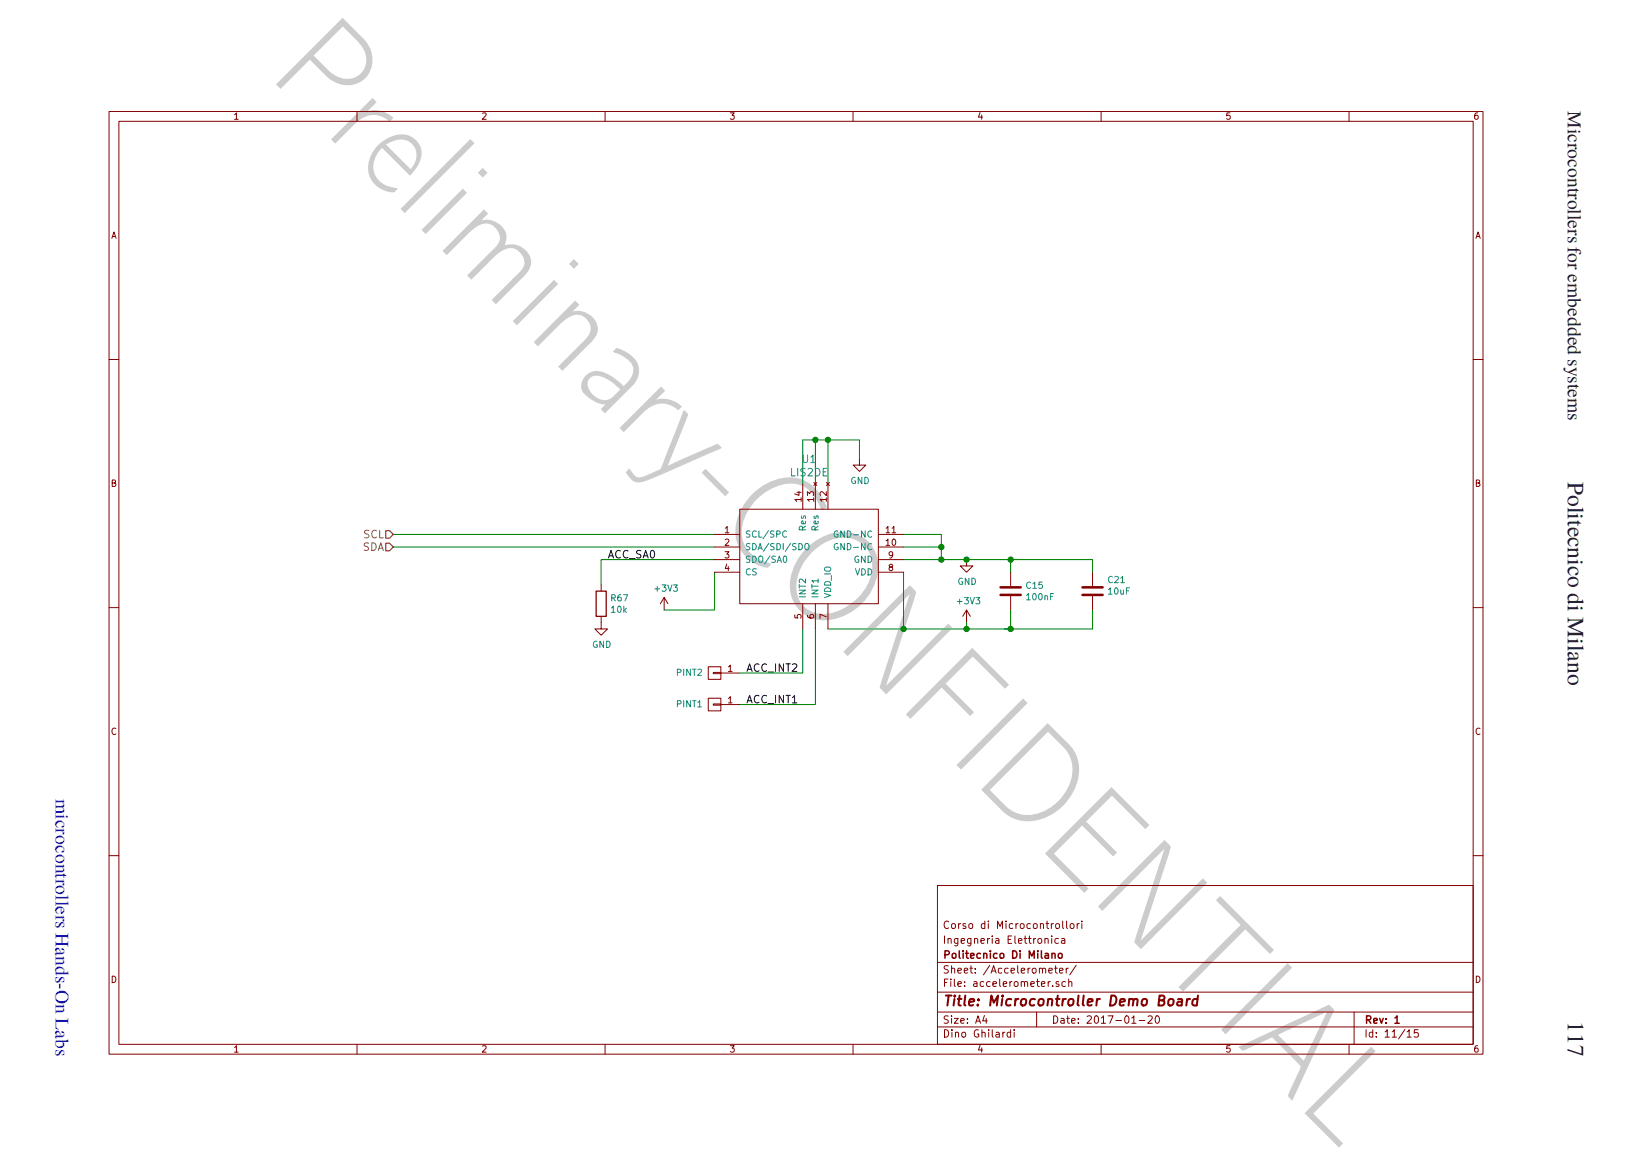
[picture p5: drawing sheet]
<svg xmlns="http://www.w3.org/2000/svg" width="297mm" height="210mm" viewBox="0 0 297 210" stroke-linecap="round" stroke-linejoin="round" font-family="sans-serif">
<g fill="none" stroke="#840000" stroke-width=".18">
<path d="M19.6 20.1h247.2v169.5h-247.2zM21.4 21.8h243.6v166h-243.6zM64.2 20.1v1.7M108.9 20.1v1.7M153.5 20.1v1.7M198.1 20.1v1.7M242.7 20.1v1.7M19.6 64.7h1.8M265 64.7h1.8M154.6 82.5v1.2h1.2l-1.2 1.1-1.1-1.1h1.1M19.6 109.3h1.8M108.2 112v1.1h1.1l-1.1 1.2-1.2-1.2h1.2"/>
<path d="M127.4 119.9h2.3v2.3h-2.3zM181.8 102.9v2.5M181.8 107.2v2.5M196.6 102.9v2.5M196.6 107.2v2.5M265 109.3h1.8M127.4 125.6h2.3v2.3h-2.3zM128.3 120.9h1.4v.3h-1.4zM128.3 126.6h1.4v.2h-1.4zM129.7 121.1h3.4M129.7 126.7h3.4M19.6 153.9h1.8"/>
<path d="M168.7 159.3h96.3v28.5h-96.3zM265 153.9h1.8M168.7 178.5h96.3M168.7 173.1h96.3M64.2 187.8v1.8M108.9 187.8v1.8M153.5 187.8v1.8M168.7 182h96.3M168.7 184.7h96.3M198.1 187.8v1.8M242.7 187.8v1.8M243.6 182v5.8"/>
</g>
<g fill="none" stroke="#008484" stroke-width=".18">
<path d="M153.9 85.9a.52 .52 0 0 0-.7 .5 .52 .52 0 0 0 .7 .5v-.4h-.2M155.1 85.9v1.1l-.7-1.1v1.1M155.6 85.9a.57 .57 0 0 1 .6 .5 .57 .57 0 0 1-.6 .6zM110.3 107.5l.4 .6M112.2 107h.7l-.5 1.1M184.7 107.1l.3-.3v1.1M185.9 106.8h.1a.6 .6 0 0 1 .4 .5 .6 .6 0 0 1-.4 .6 .74 .74 0 0 1-.1-1.1zM187 106.9l.1-.1a.61 .61 0 0 1 .4 .5 .61 .61 0 0 1-.4 .6l-.2-.4zM189.6 106.8h-.6v1.1M199.4 106.9h.7M199.4 106.1l.4-.4v1.2M200.6 105.8l.2-.1a.6 .6 0 0 1 .4 .6 .6 .6 0 0 1-.4 .6l-.3-.5z"/>
<path d="M201.6 106.1l.1 .7h.4M202.1 106.1v.8M202.7 106.3h.3M203.2 105.7h-.5v1.2"/>
</g>
<path d="M180 107h3.6M180 105.6h3.6M194.8 107h3.6M194.8 105.6h3.6" fill="none" stroke="#840000" stroke-width=".45"/>
<path d="M146.7 79.1v8M149 79.1v8M70.8 96.1h57.8M70.8 98.4h57.8M154.6 82.5v-3.4h-10.2v8M128.6 100.7h-20.4v4.5M149 113.1h47.6M162.6 100.7h34M162.6 102.9v10.2M181.8 100.7v2.2M181.8 109.7v3.4" fill="none" stroke="#008400" stroke-width=".18"/>
<circle cx="162.6" cy="113.1" r=".45" fill="#008400"/>
<circle cx="162.6" cy="113.1" r=".45" fill="none" stroke="#008400" stroke-width=".23"/>
<path d="M144.4 113.1v8h-11.3M146.7 113.1v13.6h-13.6M196.6 100.7v2.2" fill="none" stroke="#008400" stroke-width=".18"/>
<circle cx="181.8" cy="100.7" r=".45" fill="#008400"/>
<circle cx="181.8" cy="100.7" r=".45" fill="none" stroke="#008400" stroke-width=".23"/>
<path d="M180.7 113.1h1.1M196.6 109.7v3.4" fill="none" stroke="#008400" stroke-width=".18"/>
<circle cx="181.8" cy="113.1" r=".45" fill="#008400"/>
<circle cx="181.8" cy="113.1" r=".45" fill="none" stroke="#008400" stroke-width=".23"/>
<path d="M162.6 96.1h6.8v4.6M162.6 98.4h6.8" fill="none" stroke="#008400" stroke-width=".18"/>
<g fill="none" stroke="#840000" stroke-width=".18">
<path d="M128.6 96.1h4.5M128.6 98.4h4.5M133.1 91.6h24.9v17h-24.9zM143.4 88.6h.7M143.7 88.4v.7l-.7-.3M144.1 89.8h-1.1l.3 .4M144.1 89.5v.7M144.4 87.1v4.5M145.3 89.1v-.7l.4 .4 .1-.3 .4-.1 .2 .3-.1 .4M146.4 89.8h-1.1l.3 .4M146.4 89.5v.7M146.4 86.8l.6 .5"/>
<path d="M146.7 87.1v4.5M147 86.8l-.6 .5M148.7 89.8h-1.2l.4 .4M148.7 89.5v.7M148.7 88.4v.7l-.8-.7-.4 .3 .1 .4M148.7 86.8l.5 .5M149 87.1v4.5M149.2 86.8l-.5 .5M158 96.1h4.6M158 98.4h4.6M143 110.6v.5l.5 .1-.1-.5 .3-.2h.2l.2 .2-.1 .5M144.4 108.6v4.5"/>
<path d="M145.3 110.6l.1 .4 .4 .2 .6-.1v-.5l-.2-.1-.4 .1-.1 .3 .2 .3M146.7 108.6v4.5M148.7 110.9l-1.2-.4v.7M149 108.6v4.5M158 102.9h4.6M158 100.7h4.6M160.2 102l-.2-.3 .2-.2h.2l.2 .2-.1 .2-.5 .3v.2l.2 .2h.3l.1-.2v-.2l-.2-.2"/>
</g>
<g fill="none" stroke="#008484" stroke-width=".18">
<path d="M144.2 92.8v.3l.1 .1h.2l.1-.4h.3v.4M144.9 93.7v.4l-.1 .1h-.6v-.5h.3v.5M146.5 92.8l-.1 .3 .2 .1h.2l.1-.4h.2v.4M147.1 93.7l.1 .4-.2 .1h-.5v-.5h.2l.1 .5M143.8 105.1v.7M143.8 105.4h1.1M144.9 104.1v.8l-.8-.8-.3 .3 .1 .4M146.1 105.1v.7M146.1 105.4h1.1M147.2 104.5h-1.1l.3 .3M147.2 104.1v.7M148.3 106.7l1.2 .4-1.2 .4"/>
<path d="M148.3 103.2h1.2M148.5 102h.8l.2 .3-.2 .4h-.6a.39 .39 0 0 1-.4-.4zM148.5 105.8a.6 .6 0 0 1 .7 0 .6 .6 0 0 1 .3 .6h-1.2zM148.5 104.7a.6 .6 0 0 1 .7-.1 .6 .6 0 0 1 .3 .6h-1.2zM149.6 103.5v.9"/>
</g>
<text font-size="25.2" fill="#ccc" x="47.8" y="13.4" transform="rotate(45 47.8 13.4)">Preliminary-CONFIDENTIAL</text>
<text font-size="8.5" fill="#008484" x="144.4" y="81.3">rl~</text>
<text font-size="7.3" fill="#008484" x="117.6" y="107.8">+</text>
<text font-size="7.3" fill="#840000" x="118.6" y="107.8">L__j</text>
<text font-size="6.5" fill="#008484" x="106.9" y="109.1">I ]</text>
<text font-size="5.2" fill="#008400" x="173.1" y="112.9">t</text>
<g font-size="4.2" fill="#231f20">
<text x="282.1" y="86.8" transform="rotate(90 282.1 86.8)">Politecnico di Milano</text>
<text x="282.1" y="183.7" transform="rotate(90 282.1 183.7)">117</text>
</g>
<text font-size="3.7" fill="#840000" x="131.3" y="188.9">,</text>
<text font-size="3.5" fill="#231f20" x="282.1" y="20" transform="rotate(90 282.1 20)">Microcontrollers for embedded systems</text>
<text font-size="3.5" fill="#1616ee" x="10" y="143.7" transform="rotate(90 10 143.7)">microcontrollers Hands-On Labs</text>
<text font-size="3.5" fill="#840000" x="220.6" y="190.8">&quot;</text>
<text font-size="3.4" fill="#848400" x="65.5" y="96.8">scL-</text>
<text font-size="3.2" fill="#008400" x="173.4" y="101">-</text>
<text font-size="3" fill="#840000" x="170" y="181.3">Title: Mlcrocontroller Demo Board</text>
<text font-size="2.8" fill="#008484" x="143.7" y="96.6">&quot;'&quot;'</text>
<text font-size="2.8" fill="#840000" x="172.7" y="103.1">7</text>
<text font-size="2.5" fill="#008400" x="168.9" y="100.4">I</text>
<g font-size="2.5" fill="#840000">
<text x="169.9" y="172.7">Polltecnlco DI Milano</text>
<text x="245.7" y="184.4">Rev: 1</text>
</g>
<text font-size="2.3" fill="#840000" x="186.4" y="184.4">I</text>
<text font-size="2.2" fill="#840000" x="169.8" y="177.7">File: accelerometer.sch</text>
<g font-size="2.1" fill="#840000">
<text x="169.8" y="169.9">lngegneria</text>
<text x="181.3" y="169.9">Elettronica</text>
<text x="169.8" y="175.2">Sheet: /Accelerometer/</text>
</g>
<text font-size="2" fill="#008484" x="144.4" y="85.9">µiDE</text>
<text font-size="2" fill="#848400" x="65.4" y="99.1">SDA~</text>
<g font-size="2">
<text x="109.4" y="100.5">ACC SAO</text>
<text x="134.4" y="121">ACC INT7</text>
<text x="134.4" y="126.6">ACC INT1</text>
</g>
<g font-size="2" fill="#840000">
<text x="169.8" y="167.2">Corsa di Microcontrollori</text>
<text x="169.8" y="184.3">Size: A4</text>
<text x="189.4" y="184.2">Date: 2017-01-20</text>
<text x="245.6" y="186.8">Id: 11/15</text>
</g>
<g font-size="1.9" fill="#840000">
<text x="131.3" y="21.6">3</text>
<text x="130.4" y="100.5">3</text>
<text x="169.8" y="186.8">Dino</text>
</g>
<text font-size="1.9" fill="#008484" x="143.7" y="107">zz</text>
<g font-size="1.8" fill="#840000">
<text x="20.1" y="87.6">B</text>
<text x="265.5" y="87.6">B</text>
<text x="159.9" y="100.1">g</text>
<text x="175.2" y="186.8">Ghilardi</text>
</g>
<text font-size="1.8" fill="#008484" x="172.1" y="108.8">+3V3</text>
<g font-size="1.7" fill="#840000">
<text x="42.1" y="21.6">1</text>
<text x="86.7" y="21.6">2</text>
<text x="220.6" y="21.6">5</text>
<text x="20.1" y="43">A</text>
<text x="265.5" y="43">A</text>
<text x="130.3" y="96">1</text>
<text x="159.3" y="96">11</text>
<text x="130.4" y="98.3">2</text>
<text x="159.3" y="98.3">10</text>
<text x="130.9" y="121">1</text>
<text x="130.9" y="126.6">1</text>
<text x="20" y="132.3">C</text>
<text x="265.5" y="132.3">C</text>
<text x="20.1" y="176.9">D</text>
<text x="265.5" y="176.9">D</text>
<text x="42.1" y="189.5">1</text>
</g>
<g font-size="1.7" fill="#008484">
<text x="142.3" y="85.9">LI</text>
<text x="134.2" y="96.8">SCL/SPC</text>
<text x="134.2" y="101.3">SDO/SAO</text>
<text x="134.2" y="99">SDA/5D1/SDO</text>
<text x="150" y="96.7">GND-NC</text>
<text x="150" y="99">GND-NC</text>
<text x="153.7" y="101.3">GND</text>
<text x="134.2" y="103.6">CS</text>
<text x="153.8" y="103.6">VDD</text>
<text x="172.4" y="105.3">GND</text>
<text x="179.6" y="106">. l c1s</text>
<text x="194.6" y="105.1">_l c21</text>
<text x="109.9" y="110.3">10k</text>
<text x="184.6" y="108.9">100nF</text>
<text x="106.7" y="116.7">GND</text>
<text x="121.8" y="121.6">PINT2</text>
<text x="121.8" y="127.3">PINT1</text>
</g>
<g font-size="1.6" fill="#840000">
<text x="265.2" y="21.6">6</text>
<text x="130.5" y="102.8">4</text>
<text x="265.2" y="189.5">6</text>
</g>
<g font-size="1.4" fill="#840000">
<text x="176" y="21.5">4</text>
<text x="86.7" y="189.5">L</text>
<text x="176" y="189.5">4</text>
</g>
</svg>
